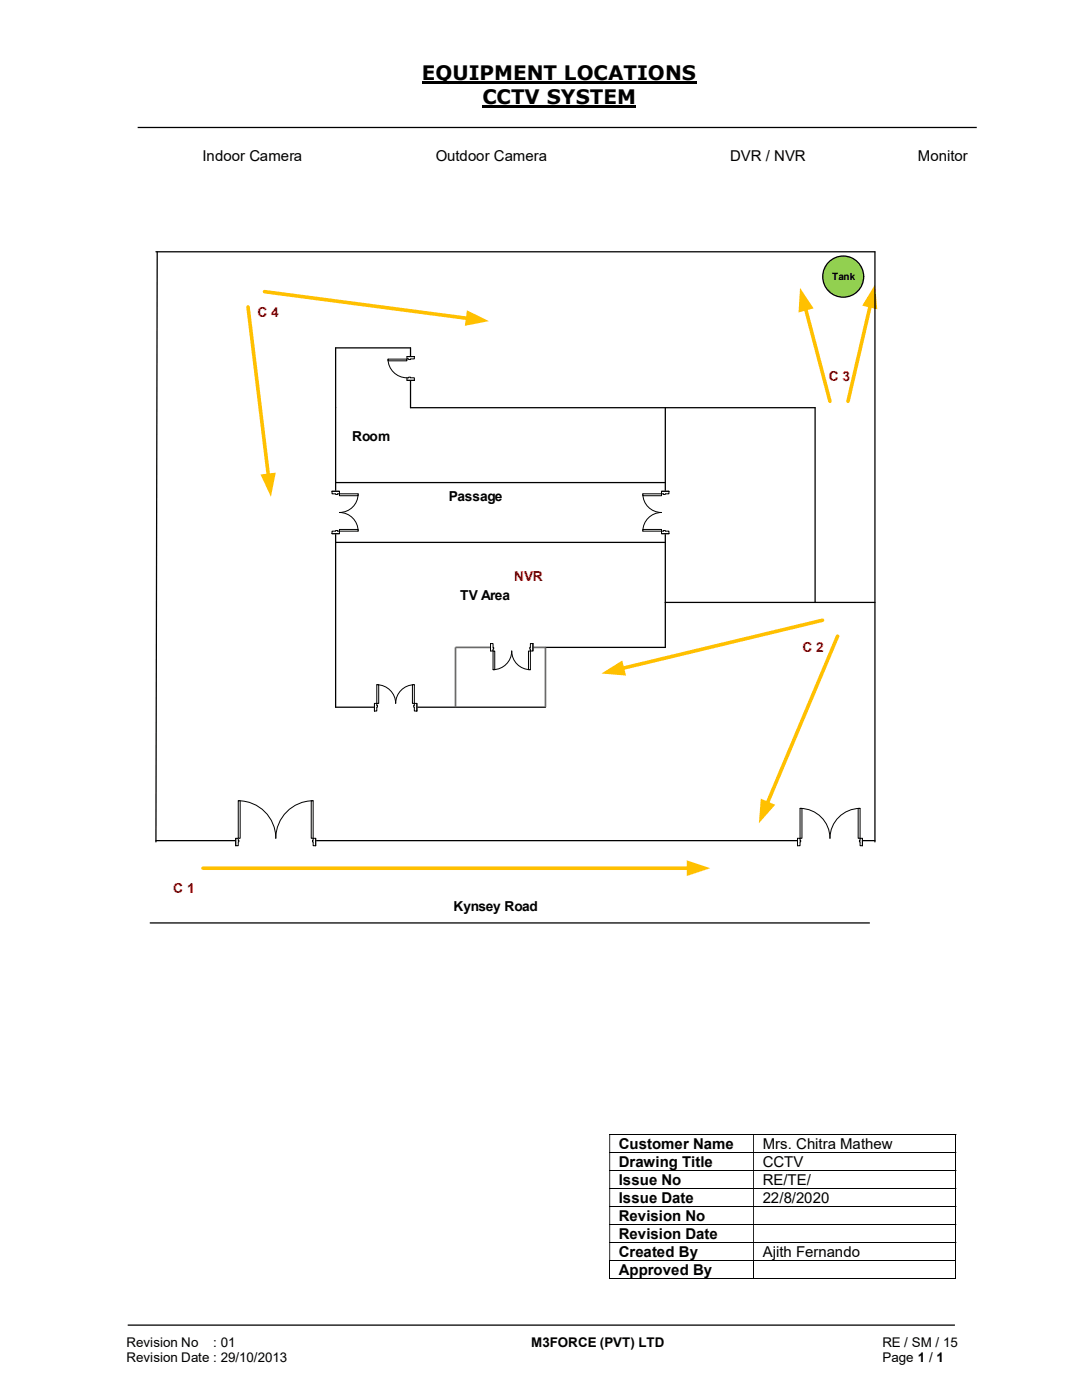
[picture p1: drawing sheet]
<svg xmlns="http://www.w3.org/2000/svg" width="216mm" height="279mm" viewBox="0 0 216 279" stroke-linecap="round" stroke-linejoin="round" font-family="sans-serif">
<path d="M84.2 16.5h54.8M96.3 21.3h30.7" fill="none" stroke="#000" stroke-width=".42"/>
<path d="M27.5 25.4h167.4M31.1 50.2h143.5M31.4 50.2l-.3 117.8M67.2 60.1l23.5 3.1M67 96.3h65.8M81.9 81.4v-12h-14.9v71.7h41.8M132.8 81.4v47.8h-24M162.6 81.4v38.8M67 108.2h65.8M132.8 120.2h41.8M31.1 167.8h143.5M25.5 264.5h165" fill="none" stroke="#000" stroke-width=".25"/>
<g fill="none" stroke="#000" stroke-width=".2">
<path d="M121.6 226.4h69.1M121.6 230h69.1M121.6 233.6h69.1M121.6 237.2h69.1M190.8 226.5v3.4M190.8 230v3.5M190.8 233.7v3.4M190.8 237.3v3.4M121.6 240.8h69.1M121.6 244.4h69.1M121.6 248h69.1M121.6 251.6h69.1"/>
<path d="M121.6 255.2h28.7M121.7 251.7v3.6M150.4 251.7v3.6M150.5 255.2h40.2M190.8 240.9v3.4M190.8 244.5v3.4M190.8 248.1v3.4M190.8 251.7v3.6"/>
</g>
<g fill="#000">
<path d="M190.7 226.3h.1v.2h-.1zM121.6 226.5h.2v3.4h-.2zM150.3 226.5h.2v3.4h-.2z" fill-rule="evenodd"/>
<path d="M190.7 229.9h.1v.1h-.1zM121.6 230h.2v3.5h-.2zM150.3 230h.2v3.5h-.2z" fill-rule="evenodd"/>
<path d="M190.7 233.5h.1v.2h-.1zM121.6 233.7h.2v3.4h-.2zM150.3 233.7h.2v3.4h-.2z" fill-rule="evenodd"/>
<path d="M190.7 237.1h.1v.2h-.1zM121.6 237.3h.2v3.4h-.2zM150.3 237.3h.2v3.4h-.2z" fill-rule="evenodd"/>
<path d="M190.7 240.7h.1v.2h-.1zM121.6 240.9h.2v3.4h-.2zM150.3 240.9h.2v3.4h-.2z" fill-rule="evenodd"/>
<path d="M190.7 244.3h.1v.2h-.1zM121.6 244.5h.2v3.4h-.2zM150.3 244.5h.2v3.4h-.2z" fill-rule="evenodd"/>
<path d="M190.7 247.9h.1v.2h-.1zM121.6 248.1h.2v3.4h-.2zM150.3 248.1h.2v3.4h-.2z" fill-rule="evenodd"/>
</g>
<path d="M190.7 251.5h.1v.2h-.1zM190.7 255.1h.1v.2h-.1z" fill="#000"/>
<path d="M108.8 129.2v11.9" fill="none" stroke="#696969" stroke-width=".34"/>
<circle cx="168.2" cy="55.2" r="4.1" fill="#92d050"/>
<circle cx="168.2" cy="55.2" r="4.1" fill="none" stroke="#000" stroke-width=".25"/>
<path d="M49.5 61.3l4.1 33.6" fill="none" stroke="#ffc000" stroke-width=".72"/>
<path d="M52 94.7l3-.4-.9 4.8z" fill="#ffc000"/>
<path d="M160.7 61.6l4.9 18.5" fill="none" stroke="#ffc000" stroke-width=".72"/>
<path d="M159.6 57.4l2.7 4.2-3 .8z" fill="#ffc000"/>
<path d="M164.1 123.8l-39.9 9.6" fill="none" stroke="#ffc000" stroke-width=".72"/>
<path d="M120 134.4l4.2-2.6 .7 3z" fill="#ffc000"/>
<path d="M40.5 173.3h97" fill="none" stroke="#ffc000" stroke-width=".72"/>
<path d="M137 171.7l4.7 1.6-4.7 1.5z" fill="#ffc000"/>
<path d="M167.1 127l-14 33.4" fill="none" stroke="#ffc000" stroke-width=".72"/>
<path d="M151.8 159.4l2.9 1.2-3.3 3.7z" fill="#ffc000"/>
<path d="M173.7 61l-4.5 19.1" fill="none" stroke="#ffc000" stroke-width=".72"/>
<path d="M174.6 56.8l.4 4.9-3-.7z" fill="#ffc000"/>
<path d="M52.8 58.2l40.5 5.3" fill="none" stroke="#ffc000" stroke-width=".72"/>
<path d="M93.2 61.9l4.4 2.2-4.8 .9z" fill="#ffc000"/>
<path d="M108.8 129.2h-17.9v11.9" fill="none" stroke="#696969" stroke-width=".34"/>
<path d="M174.6 50.2v117.8M81.9 81.4h80.7" fill="none" stroke="#000" stroke-width=".25"/>
<path d="M97.9 128.4h8.4v1.6h-8.4z" fill="#fff"/>
<path d="M97.9 128.4h8.4v1.6h-8.4z" fill="none" stroke="#fff" stroke-width=".2"/>
<path d="M97.9 128.4v1.5h.5v-1.5zM105.8 128.4h.5v1.5h-.5z" fill-rule="evenodd" fill="#fff"/>
<path d="M98.4 129.2v-.8h-.5v1.5h.5v-.4M105.8 129.2v-.8h.5v1.5h-.5v-.4" fill="none" stroke="#000" stroke-width=".2"/>
<path d="M98.4 129.2v.3h.1v-.3zM105.7 129.2h.1v.3h-.1z" fill-rule="evenodd" fill="#fff"/>
<path d="M97.9 128.4v1.5M98.4 133.6a3.7 3.7 0 0 0 3.7-3.7 3.7 3.7 0 0 0 3.7 3.7M98.4 129.2h.1v.3h-.1M105.8 129.2h-.1v.3h.1M106.3 128.4v1.5" fill="none" stroke="#000" stroke-width=".2"/>
<path d="M105.5 129.9h.3v3.7h-.3z" fill-rule="evenodd" fill="#fff"/>
<path d="M105.5 129.9h.3v3.7h-.3z" fill="none" stroke="#000" stroke-width=".2"/>
<path d="M98.4 129.9h.3v3.7h-.3z" fill-rule="evenodd" fill="#fff"/>
<path d="M98.4 129.9h.3v3.7h-.3z" fill="none" stroke="#000" stroke-width=".2"/>
<path d="M74.7 140.3h8.5v1.6h-8.5z" fill="#fff"/>
<path d="M74.7 140.3h8.5v1.6h-8.5z" fill="none" stroke="#fff" stroke-width=".2"/>
<path d="M82.7 140.4v1.5h.5v-1.5zM74.7 140.4h.5v1.5h-.5z" fill-rule="evenodd" fill="#fff"/>
<path d="M75.2 140.8v-.4h-.5v1.5h.5v-.8M82.7 140.8v-.4h.5v1.5h-.5v-.8" fill="none" stroke="#000" stroke-width=".2"/>
<path d="M82.6 140.8v.3h.1v-.3zM75.2 140.8h.1v.3h-.1z" fill-rule="evenodd" fill="#fff"/>
<path d="M75.2 136.7a3.8 3.8 0 0 1 3.8 3.7 3.7 3.7 0 0 1 3.7-3.7M74.7 140.4v1.5M75.2 140.8h.1v.3h-.1M82.7 140.8h-.1v.3h.1M83.2 140.4v1.5" fill="none" stroke="#000" stroke-width=".2"/>
<path d="M75.2 136.7h.4v3.7h-.4z" fill-rule="evenodd" fill="#fff"/>
<path d="M75.2 136.7h.4v3.7h-.4z" fill="none" stroke="#000" stroke-width=".2"/>
<path d="M82.3 136.7h.4v3.7h-.4z" fill-rule="evenodd" fill="#fff"/>
<path d="M82.3 136.7h.4v3.7h-.4z" fill="none" stroke="#000" stroke-width=".2"/>
<path d="M132 98h1.5v8.5h-1.5z" fill-rule="evenodd" fill="#fff"/>
<path d="M132 98h1.5v8.5h-1.5z" fill="none" stroke="#fff" stroke-width=".2"/>
<path d="M132 98v.6h1.5v-.6zM132 106h1.5v.5h-1.5z" fill-rule="evenodd" fill="#fff"/>
<path d="M132.4 98.6h-.4v-.6h1.5v.6h-.7M132.4 106h-.4v.5h1.5v-.5h-.7" fill="none" stroke="#000" stroke-width=".2"/>
<path d="M132.4 98.6v.1h.4v-.1zM132.4 105.9h.4v.1h-.4z" fill-rule="evenodd" fill="#fff"/>
<path d="M128.3 98.6a3.7 3.7 0 0 0 3.7 3.7 3.7 3.7 0 0 0-3.7 3.7M132 98h1.5M132.4 98.6v.1h.4v-.1M132 106.5h1.5M132.4 106v-.1h.4v.1" fill="none" stroke="#000" stroke-width=".2"/>
<path d="M128.3 105.7h3.7v.3h-3.7z" fill="#fff"/>
<path d="M128.3 105.7h3.7v.3h-3.7z" fill="none" stroke="#000" stroke-width=".2"/>
<path d="M128.3 98.6h3.7v.3h-3.7z" fill="#fff"/>
<path d="M128.3 98.6h3.7v.3h-3.7z" fill="none" stroke="#000" stroke-width=".2"/>
<path d="M47 167.3h16v1.5h-16z" fill="#fff"/>
<path d="M47 167.3h16v1.5h-16z" fill="none" stroke="#fff" stroke-width=".2"/>
<path d="M62.5 167.3v1.5h.5v-1.5zM47 167.3h.5v1.5h-.5z" fill-rule="evenodd" fill="#fff"/>
<path d="M47.5 167.7v-.4h-.5v1.5h.5v-.8M62.5 167.7v-.4h.5v1.5h-.5v-.8" fill="none" stroke="#000" stroke-width=".2"/>
<path d="M62.4 167.7v.3h.1v-.3zM47.5 167.7h.2v.3h-.2z" fill-rule="evenodd" fill="#fff"/>
<path d="M47.5 159.8a7.5 7.5 0 0 1 7.5 7.5 7.5 7.5 0 0 1 7.5-7.5M47 167.3v1.5M47.5 167.7h.2v.3h-.2M62.5 167.7h-.1v.3h.1M63 167.3v1.5" fill="none" stroke="#000" stroke-width=".2"/>
<path d="M47.5 159.8h.4v7.5h-.4z" fill-rule="evenodd" fill="#fff"/>
<path d="M47.5 159.8h.4v7.5h-.4z" fill="none" stroke="#000" stroke-width=".2"/>
<path d="M62.1 159.8h.4v7.5h-.4z" fill-rule="evenodd" fill="#fff"/>
<path d="M62.1 159.8h.4v7.5h-.4z" fill="none" stroke="#000" stroke-width=".2"/>
<path d="M81.1 71.2h1.6v4.7h-1.6z" fill-rule="evenodd" fill="#fff"/>
<path d="M81.1 71.2h1.6v4.7h-1.6z" fill="none" stroke="#fff" stroke-width=".2"/>
<path d="M81.2 71.2v.4h1.5v-.4zM81.2 75.4h1.5v.5h-1.5z" fill-rule="evenodd" fill="#fff"/>
<path d="M81.5 71.6h-.3v-.4h1.5v.4h-.8M81.5 75.4h-.3v.5h1.5v-.5h-.8" fill="none" stroke="#000" stroke-width=".2"/>
<path d="M81.5 71.7l.4 .1zM81.5 75.3h.4v.1h-.4z" fill-rule="evenodd" fill="#fff"/>
<path d="M77.4 71.7a3.8 3.8 0 0 0 3.8 3.7M81.2 71.2h1.5M81.2 75.9h1.5M81.5 71.7h.4M81.5 75.4v-.1h.4v.1" fill="none" stroke="#000" stroke-width=".2"/>
<path d="M77.4 71.7h3.8v.3h-3.8z" fill="#fff"/>
<path d="M77.4 71.7h3.8v.3h-3.8z" fill="none" stroke="#000" stroke-width=".2"/>
<path d="M66.2 98h1.6v8.5h-1.6z" fill-rule="evenodd" fill="#fff"/>
<path d="M66.2 98h1.6v8.5h-1.6z" fill="none" stroke="#fff" stroke-width=".2"/>
<path d="M66.3 106v.5h1.4v-.5zM66.3 98h1.4v.6h-1.4z" fill-rule="evenodd" fill="#fff"/>
<path d="M67 98.6h-.7v-.6h1.4v.6h-.3M67 106h-.7v.5h1.4v-.5h-.3" fill="none" stroke="#000" stroke-width=".2"/>
<path d="M67 105.9v.1h.4v-.1zM67 98.6h.4v.1h-.4z" fill-rule="evenodd" fill="#fff"/>
<path d="M66.3 98h1.4M67 98.6v.1h.4v-.1M71.5 98.6a3.7 3.7 0 0 1-3.8 3.7 3.7 3.7 0 0 1 3.8 3.7M66.3 106.5h1.4M67 106v-.1h.4v.1" fill="none" stroke="#000" stroke-width=".2"/>
<path d="M67.7 98.6h3.8v.3h-3.8z" fill="#fff"/>
<path d="M67.7 98.6h3.8v.3h-3.8z" fill="none" stroke="#000" stroke-width=".2"/>
<path d="M67.7 105.7h3.8v.3h-3.8z" fill="#fff"/>
<path d="M67.7 105.7h3.8v.3h-3.8z" fill="none" stroke="#000" stroke-width=".2"/>
<path d="M159.1 167.3h13v1.5h-13z" fill="#fff"/>
<path d="M159.1 167.3h13v1.5h-13z" fill="none" stroke="#fff" stroke-width=".2"/>
<path d="M171.6 167.3v1.5h.5v-1.5zM159.1 167.3h.5v1.5h-.5z" fill-rule="evenodd" fill="#fff"/>
<path d="M159.6 167.7v-.4h-.5v1.5h.5v-.8M171.6 167.7v-.4h.5v1.5h-.5v-.8" fill="none" stroke="#000" stroke-width=".2"/>
<path d="M171.5 167.7v.3h.1v-.3zM159.6 167.7h.2v.3h-.2z" fill-rule="evenodd" fill="#fff"/>
<path d="M159.1 167.3v1.5M159.6 161.3a6 6 0 0 1 6 6 6 6 0 0 1 6-6M159.6 167.7h.2v.3h-.2M171.6 167.7h-.1v.3h.1M172.1 167.3v1.5" fill="none" stroke="#000" stroke-width=".2"/>
<path d="M159.6 161.3h.4v6h-.4z" fill-rule="evenodd" fill="#fff"/>
<path d="M159.6 161.3h.4v6h-.4z" fill="none" stroke="#000" stroke-width=".2"/>
<path d="M171.2 161.3h.4v6h-.4z" fill-rule="evenodd" fill="#fff"/>
<path d="M171.2 161.3h.4v6h-.4z" fill="none" stroke="#000" stroke-width=".2"/>
<path d="M30 184.2h143.5" fill="none" stroke="#000" stroke-width=".25"/>
<g font-size="4">
<text x="84.2" y="16">EQUIPMENT LOCATIONS</text>
<text x="96.3" y="20.8">CCTV SYSTEM</text>
</g>
<g font-size="3">
<text x="40.4" y="32.1">Indoor Camera</text>
<text x="86.9" y="32.1">Outdoor Camera</text>
<text x="145.7" y="32.1">DVR / NVR</text>
<text x="183.2" y="32.1">Monitor</text>
<text x="123.5" y="229.3">Customer Name</text>
<text x="123.5" y="232.8">Drawing Title</text>
<text x="152.2" y="229.3">Mrs. Chitra Mathew</text>
<text x="152.2" y="232.8">CCTV</text>
<text x="123.5" y="236.5">Issue No</text>
<text x="152.2" y="236.5">RE/TE/</text>
<text x="123.5" y="240.1">Issue Date</text>
<text x="123.5" y="243.7">Revision No</text>
<text x="152.2" y="240.1">22/8/2020</text>
<text x="123.5" y="247.3">Revision Date</text>
<text x="123.5" y="250.9">Created By</text>
<text x="152.2" y="250.9">Ajith Fernando</text>
<text x="123.5" y="254.5">Approved By</text>
</g>
<g font-size="2.7" fill="#c00000">
<text x="51.4" y="63.3">C 4</text>
<text x="165.4" y="76">C 3</text>
<text x="102.6" y="116">NVR</text>
<text x="160.1" y="130.1">C 2</text>
<text x="34.6" y="178.2">C 1</text>
</g>
<g font-size="2.7">
<text x="70.3" y="87.9">Room</text>
<text x="89.6" y="99.9">Passage</text>
<text x="91.8" y="119.7">TV Area</text>
<text x="90.5" y="181.8">Kynsey Road</text>
<text x="25.2" y="268.8">Revision No</text>
<text x="42.6" y="268.8">: 01</text>
<text x="106" y="268.8">M3FORCE (PVT) LTD</text>
<text x="176.1" y="268.8">RE / SM / 15</text>
<text x="25.2" y="271.8">Revision Date : 29/10/2013</text>
<text x="176.1" y="271.8">Page 1 / 1</text>
</g>
<text font-size="2" x="166.1" y="56">Tank</text>
</svg>
